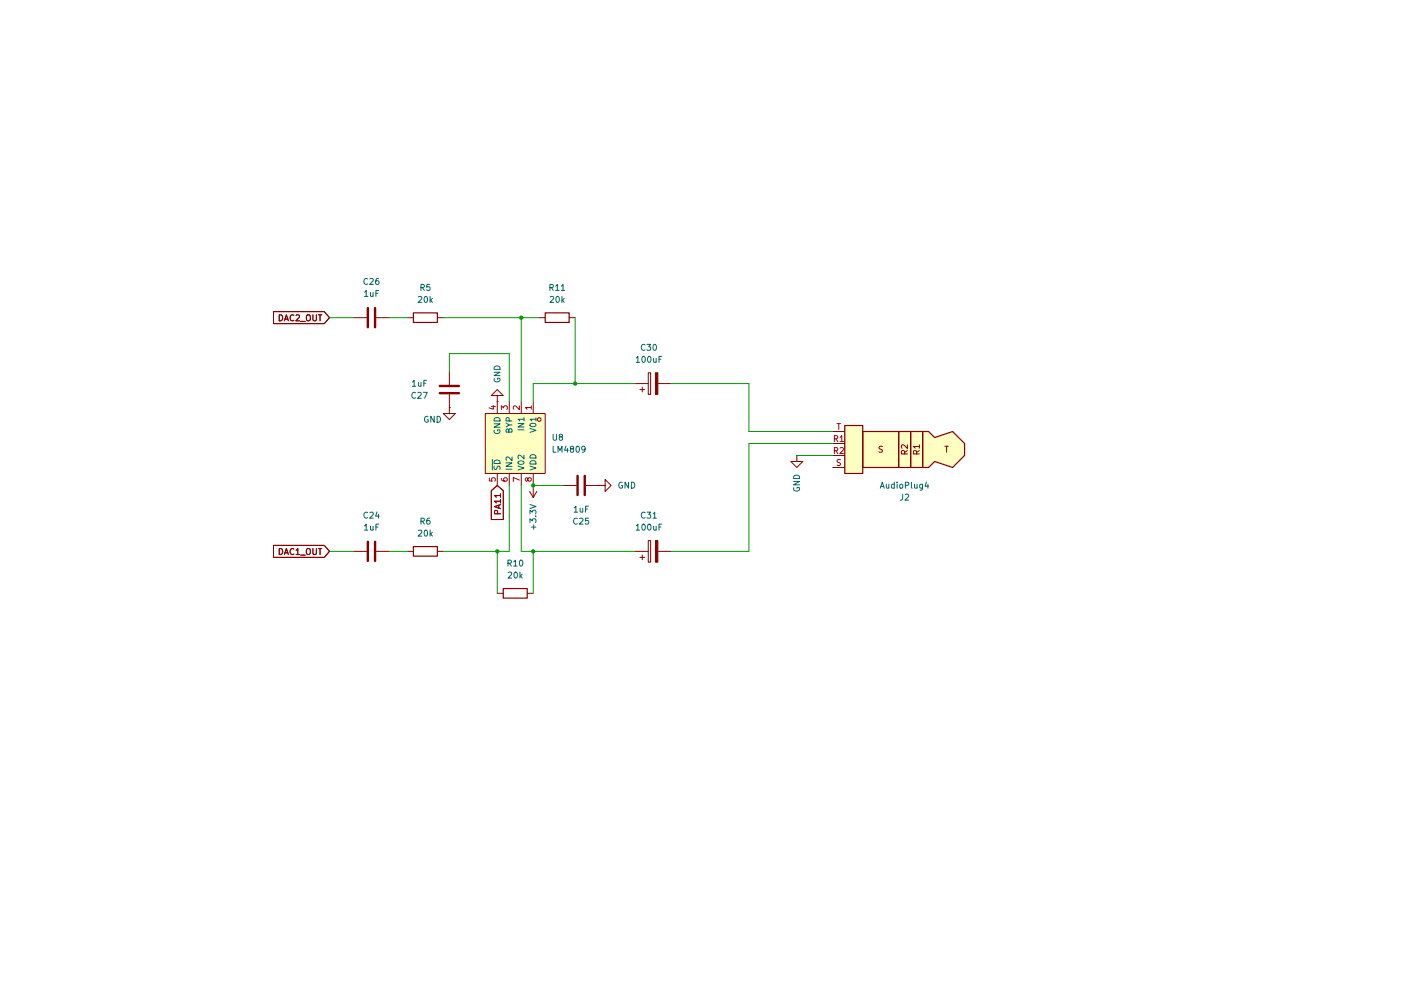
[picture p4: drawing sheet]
(kicad_sch
 (version 20250114)
 (generator "eeschema")
 (generator_version "9.0")
 (paper "A4")
 (lib_symbols
  (symbol "Connector_Audio:AudioPlug4" (exclude_from_sim no) (in_bom yes) (on_board yes)
   (property "Reference" "J" (at 10.16 5.08 0) (effects (font (size 1.27 1.27))))
   (property "Value" "AudioPlug4" (at 11.43 -7.62 0) (effects (font (size 1.27 1.27))))
   (property "Footprint" "" (at 8.89 -2.54 0) (effects (font (size 1.27 1.27)) (hide yes)))
   (property "Datasheet" "~" (at 8.89 -2.54 0) (effects (font (size 1.27 1.27)) (hide yes)))
   (property "Description" "Audio Jack, 4 Poles (Stereo / TRRS)" (at 0 0 0) (effects (font (size 1.27 1.27)) (hide yes)))
   (symbol "AudioPlug4_0_0"
    (text "T" (at -8.89 -1.27 0) (effects (font (size 1.27 1.27))))
    (text "R1" (at -2.54 -1.27 900) (effects (font (size 1.27 1.27))))
    (text "R2" (at 0 -1.27 900) (effects (font (size 1.27 1.27))))
    (text "S" (at 5.08 -1.27 0) (effects (font (size 1.27 1.27)))))
   (symbol "AudioPlug4_0_1"
    (polyline (pts (xy -3.81 2.54) (xy -5.08 2.54) (xy -6.35 1.27) (xy -10.16 2.54) (xy -12.7 0) (xy -12.7 -2.54) (xy -10.16 -5.08) (xy -6.35 -3.81) (xy -5.08 -5.08) (xy -3.81 -5.08) (xy -3.81 2.54)) (stroke (width 0.254) (type default)) (fill (type background)))
    (rectangle (start -1.27 2.54) (end -3.81 -5.08) (stroke (width 0.254) (type default)) (fill (type background)))
    (rectangle (start 1.27 2.54) (end -1.27 -5.08) (stroke (width 0.254) (type default)) (fill (type background)))
    (rectangle (start 1.27 2.54) (end 8.89 -5.08) (stroke (width 0.254) (type default)) (fill (type background)))
    (rectangle (start 12.7 3.81) (end 8.89 -6.35) (stroke (width 0.254) (type default)) (fill (type background))))
   (symbol "AudioPlug4_1_1"
    (pin passive line (at 15.24 2.54 180) (length 2.54) (name "~" (effects (font (size 1.27 1.27)))) (number "S" (effects (font (size 1.27 1.27)))))
    (pin passive line (at 15.24 0 180) (length 2.54) (name "~" (effects (font (size 1.27 1.27)))) (number "R2" (effects (font (size 1.27 1.27)))))
    (pin passive line (at 15.24 -2.54 180) (length 2.54) (name "~" (effects (font (size 1.27 1.27)))) (number "R1" (effects (font (size 1.27 1.27)))))
    (pin passive line (at 15.24 -5.08 180) (length 2.54) (name "~" (effects (font (size 1.27 1.27)))) (number "T" (effects (font (size 1.27 1.27))))))
   (embedded_fonts no))
  (symbol "Device:C"
   (pin_numbers (hide yes))
   (pin_names
    (offset 0.254)) (exclude_from_sim no) (in_bom yes) (on_board yes)
   (property "Reference" "C" (at 0.635 2.54 0) (effects (font (size 1.27 1.27)) (justify left)))
   (property "Value" "C" (at 0.635 -2.54 0) (effects (font (size 1.27 1.27)) (justify left)))
   (property "Footprint" "" (at 0.9652 -3.81 0) (effects (font (size 1.27 1.27)) (hide yes)))
   (property "Datasheet" "~" (at 0 0 0) (effects (font (size 1.27 1.27)) (hide yes)))
   (property "Description" "Unpolarized capacitor" (at 0 0 0) (effects (font (size 1.27 1.27)) (hide yes)))
   (symbol "C_0_1"
    (polyline (pts (xy -2.032 0.762) (xy 2.032 0.762)) (stroke (width 0.508) (type default)) (fill (type none)))
    (polyline (pts (xy -2.032 -0.762) (xy 2.032 -0.762)) (stroke (width 0.508) (type default)) (fill (type none))))
   (symbol "C_1_1"
    (pin passive line (at 0 3.81 270) (length 2.794) (name "~" (effects (font (size 1.27 1.27)))) (number "1" (effects (font (size 1.27 1.27)))))
    (pin passive line (at 0 -3.81 90) (length 2.794) (name "~" (effects (font (size 1.27 1.27)))) (number "2" (effects (font (size 1.27 1.27))))))
   (embedded_fonts no))
  (symbol "Device:C_Polarized"
   (pin_numbers (hide yes))
   (pin_names
    (offset 0.254)) (exclude_from_sim no) (in_bom yes) (on_board yes)
   (property "Reference" "C" (at 0.635 2.54 0) (effects (font (size 1.27 1.27)) (justify left)))
   (property "Value" "C_Polarized" (at 0.635 -2.54 0) (effects (font (size 1.27 1.27)) (justify left)))
   (property "Footprint" "" (at 0.9652 -3.81 0) (effects (font (size 1.27 1.27)) (hide yes)))
   (property "Datasheet" "~" (at 0 0 0) (effects (font (size 1.27 1.27)) (hide yes)))
   (property "Description" "Polarized capacitor" (at 0 0 0) (effects (font (size 1.27 1.27)) (hide yes)))
   (symbol "C_Polarized_0_1"
    (rectangle (start -2.286 0.508) (end 2.286 1.016) (stroke (width 0) (type default)) (fill (type none)))
    (polyline (pts (xy -1.778 2.286) (xy -0.762 2.286)) (stroke (width 0) (type default)) (fill (type none)))
    (polyline (pts (xy -1.27 2.794) (xy -1.27 1.778)) (stroke (width 0) (type default)) (fill (type none)))
    (rectangle (start 2.286 -0.508) (end -2.286 -1.016) (stroke (width 0) (type default)) (fill (type outline))))
   (symbol "C_Polarized_1_1"
    (pin passive line (at 0 3.81 270) (length 2.794) (name "~" (effects (font (size 1.27 1.27)))) (number "1" (effects (font (size 1.27 1.27)))))
    (pin passive line (at 0 -3.81 90) (length 2.794) (name "~" (effects (font (size 1.27 1.27)))) (number "2" (effects (font (size 1.27 1.27))))))
   (embedded_fonts no))
  (symbol "Device:R"
   (pin_numbers (hide yes))
   (pin_names
    (offset 0)) (exclude_from_sim no) (in_bom yes) (on_board yes)
   (property "Reference" "R" (at 2.032 0 90) (effects (font (size 1.27 1.27))))
   (property "Value" "R" (at 0 0 90) (effects (font (size 1.27 1.27))))
   (property "Footprint" "" (at -1.778 0 90) (effects (font (size 1.27 1.27)) (hide yes)))
   (property "Datasheet" "~" (at 0 0 0) (effects (font (size 1.27 1.27)) (hide yes)))
   (property "Description" "Resistor" (at 0 0 0) (effects (font (size 1.27 1.27)) (hide yes)))
   (symbol "R_0_1"
    (rectangle (start -1.016 -2.54) (end 1.016 2.54) (stroke (width 0.254) (type default)) (fill (type none))))
   (symbol "R_1_1"
    (pin passive line (at 0 3.81 270) (length 1.27) (name "~" (effects (font (size 1.27 1.27)))) (number "1" (effects (font (size 1.27 1.27)))))
    (pin passive line (at 0 -3.81 90) (length 1.27) (name "~" (effects (font (size 1.27 1.27)))) (number "2" (effects (font (size 1.27 1.27))))))
   (embedded_fonts no))
  (symbol "easyeda:LM4809" (exclude_from_sim no) (in_bom yes) (on_board yes)
   (property "Reference" "U" (at 0 8.89 0) (effects (font (size 1.27 1.27))))
   (property "Value" "LM4809" (at 0 -8.89 0) (effects (font (size 1.27 1.27))))
   (property "Footprint" "easyeda:MSOP-8_L3.0-W3.0-P0.65-LS4.9-BL" (at 0 -11.43 0) (effects (font (size 1.27 1.27)) (hide yes)))
   (property "Datasheet" "" (at 0 0 0) (effects (font (size 1.27 1.27)) (hide yes)))
   (property "Description" "" (at 0 0 0) (effects (font (size 1.27 1.27)) (hide yes)))
   (property "LCSC Part" "C5125075" (at 0 -13.97 0) (effects (font (size 1.27 1.27)) (hide yes)))
   (symbol "LM4809_0_1"
    (rectangle (start -6.35 6.35) (end 6.35 -6.35) (stroke (width 0) (type default)) (fill (type background)))
    (circle (center -5.08 5.08) (radius 0.38) (stroke (width 0) (type default)) (fill (type none)))
    (pin unspecified line (at -8.89 3.81 0) (length 2.54) (name "V01" (effects (font (size 1.27 1.27)))) (number "1" (effects (font (size 1.27 1.27)))))
    (pin unspecified line (at -8.89 1.27 0) (length 2.54) (name "IN1" (effects (font (size 1.27 1.27)))) (number "2" (effects (font (size 1.27 1.27)))))
    (pin unspecified line (at -8.89 -1.27 0) (length 2.54) (name "BYP" (effects (font (size 1.27 1.27)))) (number "3" (effects (font (size 1.27 1.27)))))
    (pin unspecified line (at -8.89 -3.81 0) (length 2.54) (name "GND" (effects (font (size 1.27 1.27)))) (number "4" (effects (font (size 1.27 1.27)))))
    (pin unspecified line (at 8.89 3.81 180) (length 2.54) (name "VDD" (effects (font (size 1.27 1.27)))) (number "8" (effects (font (size 1.27 1.27)))))
    (pin unspecified line (at 8.89 1.27 180) (length 2.54) (name "V02" (effects (font (size 1.27 1.27)))) (number "7" (effects (font (size 1.27 1.27)))))
    (pin unspecified line (at 8.89 -1.27 180) (length 2.54) (name "IN2" (effects (font (size 1.27 1.27)))) (number "6" (effects (font (size 1.27 1.27)))))
    (pin unspecified line (at 8.89 -3.81 180) (length 2.54) (name "~{SD}" (effects (font (size 1.27 1.27)))) (number "5" (effects (font (size 1.27 1.27))))))
   (embedded_fonts no))
  (symbol "power:+3.3V"
   (power)
   (pin_numbers (hide yes))
   (pin_names
    (offset 0) (hide yes)) (exclude_from_sim no) (in_bom yes) (on_board yes)
   (property "Reference" "#PWR" (at 0 -3.81 0) (effects (font (size 1.27 1.27)) (hide yes)))
   (property "Value" "+3.3V" (at 0 3.556 0) (effects (font (size 1.27 1.27))))
   (property "Footprint" "" (at 0 0 0) (effects (font (size 1.27 1.27)) (hide yes)))
   (property "Datasheet" "" (at 0 0 0) (effects (font (size 1.27 1.27)) (hide yes)))
   (property "Description" "Power symbol creates a global label with name \"+3.3V\"" (at 0 0 0) (effects (font (size 1.27 1.27)) (hide yes)))
   (symbol "+3.3V_0_1"
    (polyline (pts (xy -0.762 1.27) (xy 0 2.54)) (stroke (width 0) (type default)) (fill (type none)))
    (polyline (pts (xy 0 2.54) (xy 0.762 1.27)) (stroke (width 0) (type default)) (fill (type none)))
    (polyline (pts (xy 0 0) (xy 0 2.54)) (stroke (width 0) (type default)) (fill (type none))))
   (symbol "+3.3V_1_1"
    (pin power_in line (at 0 0 90) (length 0) (name "~" (effects (font (size 1.27 1.27)))) (number "1" (effects (font (size 1.27 1.27))))))
   (embedded_fonts no))
  (symbol "power:GND"
   (power)
   (pin_numbers (hide yes))
   (pin_names
    (offset 0) (hide yes)) (exclude_from_sim no) (in_bom yes) (on_board yes)
   (property "Reference" "#PWR" (at 0 -6.35 0) (effects (font (size 1.27 1.27)) (hide yes)))
   (property "Value" "GND" (at 0 -3.81 0) (effects (font (size 1.27 1.27))))
   (property "Footprint" "" (at 0 0 0) (effects (font (size 1.27 1.27)) (hide yes)))
   (property "Datasheet" "" (at 0 0 0) (effects (font (size 1.27 1.27)) (hide yes)))
   (property "Description" "Power symbol creates a global label with name \"GND\" , ground" (at 0 0 0) (effects (font (size 1.27 1.27)) (hide yes)))
   (symbol "GND_0_1"
    (polyline (pts (xy 0 0) (xy 0 -1.27) (xy 1.27 -1.27) (xy 0 -2.54) (xy -1.27 -1.27) (xy 0 -1.27)) (stroke (width 0) (type default)) (fill (type none))))
   (symbol "GND_1_1"
    (pin power_in line (at 0 0 270) (length 0) (name "~" (effects (font (size 1.27 1.27)))) (number "1" (effects (font (size 1.27 1.27))))))
   (embedded_fonts no)))
 (junction
  (at 121.92 81.28)
  (diameter 0)
  (color 0 0 0 0))
 (junction
  (at 113.03 116.84)
  (diameter 0)
  (color 0 0 0 0))
 (junction
  (at 110.49 67.31)
  (diameter 0)
  (color 0 0 0 0))
 (junction
  (at 113.03 102.87)
  (diameter 0)
  (color 0 0 0 0))
 (junction
  (at 105.41 116.84)
  (diameter 0)
  (color 0 0 0 0))
 (wire
  (pts (xy 113.03 81.28) (xy 113.03 85.09))
  (stroke (width 0) (type default)))
 (wire
  (pts (xy 95.25 78.74) (xy 95.25 74.93))
  (stroke (width 0) (type default)))
 (wire
  (pts (xy 93.98 67.31) (xy 110.49 67.31))
  (stroke (width 0) (type default)))
 (wire
  (pts (xy 74.93 116.84) (xy 69.85 116.84))
  (stroke (width 0) (type default)))
 (wire
  (pts (xy 158.75 116.84) (xy 158.75 93.98))
  (stroke (width 0) (type default)))
 (wire
  (pts (xy 142.24 81.28) (xy 158.75 81.28))
  (stroke (width 0) (type default)))
 (wire
  (pts (xy 110.49 67.31) (xy 114.3 67.31))
  (stroke (width 0) (type default)))
 (wire
  (pts (xy 113.03 81.28) (xy 121.92 81.28))
  (stroke (width 0) (type default)))
 (wire
  (pts (xy 107.95 102.87) (xy 107.95 116.84))
  (stroke (width 0) (type default)))
 (wire
  (pts (xy 95.25 74.93) (xy 107.95 74.93))
  (stroke (width 0) (type default)))
 (wire
  (pts (xy 105.41 116.84) (xy 105.41 125.73))
  (stroke (width 0) (type default)))
 (wire
  (pts (xy 107.95 116.84) (xy 105.41 116.84))
  (stroke (width 0) (type default)))
 (wire
  (pts (xy 86.36 67.31) (xy 82.55 67.31))
  (stroke (width 0) (type default)))
 (wire
  (pts (xy 121.92 81.28) (xy 134.62 81.28))
  (stroke (width 0) (type default)))
 (wire
  (pts (xy 168.91 96.52) (xy 176.53 96.52))
  (stroke (width 0) (type default)))
 (wire
  (pts (xy 110.49 102.87) (xy 110.49 116.84))
  (stroke (width 0) (type default)))
 (wire
  (pts (xy 113.03 116.84) (xy 110.49 116.84))
  (stroke (width 0) (type default)))
 (wire
  (pts (xy 158.75 81.28) (xy 158.75 91.44))
  (stroke (width 0) (type default)))
 (wire
  (pts (xy 105.41 116.84) (xy 93.98 116.84))
  (stroke (width 0) (type default)))
 (wire
  (pts (xy 119.38 102.87) (xy 113.03 102.87))
  (stroke (width 0) (type default)))
 (wire
  (pts (xy 107.95 74.93) (xy 107.95 85.09))
  (stroke (width 0) (type default)))
 (wire
  (pts (xy 158.75 91.44) (xy 176.53 91.44))
  (stroke (width 0) (type default)))
 (wire
  (pts (xy 110.49 67.31) (xy 110.49 85.09))
  (stroke (width 0) (type default)))
 (wire
  (pts (xy 121.92 67.31) (xy 121.92 81.28))
  (stroke (width 0) (type default)))
 (wire
  (pts (xy 74.93 67.31) (xy 69.85 67.31))
  (stroke (width 0) (type default)))
 (wire
  (pts (xy 158.75 93.98) (xy 176.53 93.98))
  (stroke (width 0) (type default)))
 (wire
  (pts (xy 134.62 116.84) (xy 113.03 116.84))
  (stroke (width 0) (type default)))
 (wire
  (pts (xy 142.24 116.84) (xy 158.75 116.84))
  (stroke (width 0) (type default)))
 (wire
  (pts (xy 113.03 116.84) (xy 113.03 125.73))
  (stroke (width 0) (type default)))
 (wire
  (pts (xy 82.55 116.84) (xy 86.36 116.84))
  (stroke (width 0) (type default)))
 (global_label "DAC2_OUT"
  (shape input)
  (at 69.85 67.31 180)
  (fields_autoplaced yes)
  (effects (font (size 1.27 1.27)) (justify right))
  (property "Intersheetrefs" "${INTERSHEET_REFS}" (at 57.4305 67.31 0) (effects (font (size 1.27 1.27)) (justify right) (hide yes))))
 (global_label "DAC1_OUT"
  (shape input)
  (at 69.85 116.84 180)
  (fields_autoplaced yes)
  (effects (font (size 1.27 1.27)) (justify right))
  (property "Intersheetrefs" "${INTERSHEET_REFS}" (at 57.4305 116.84 0) (effects (font (size 1.27 1.27)) (justify right) (hide yes))))
 (symbol
  (lib_id "power:GND")
  (at 127 102.87 90)
  (unit 1)
  (exclude_from_sim no)
  (in_bom yes)
  (on_board yes)
  (dnp no)
  (fields_autoplaced yes)
  (property "Reference" "#PWR036" (at 133.35 102.87 0) (effects (font (size 1.27 1.27)) (hide yes)))
  (property "Value" "GND" (at 130.81 102.8701 90) (effects (font (size 1.27 1.27)) (justify right)))
  (property "Footprint" "" (at 127 102.87 0) (effects (font (size 1.27 1.27)) (hide yes)))
  (property "Datasheet" "" (at 127 102.87 0) (effects (font (size 1.27 1.27)) (hide yes)))
  (property "Description" "Power symbol creates a global label with name \"GND\" , ground" (at 127 102.87 0) (effects (font (size 1.27 1.27)) (hide yes)))
  (pin "1")
  (instances (project "audio" (path "" (reference "#PWR?") (unit 1))) (project "hfsdr" (path "" (reference "#PWR036") (unit 1)))))
 (symbol
  (lib_id "Device:C")
  (at 78.74 116.84 270)
  (mirror x)
  (unit 1)
  (exclude_from_sim no)
  (in_bom yes)
  (on_board yes)
  (dnp no)
  (property "Reference" "C24" (at 78.74 109.22 90) (effects (font (size 1.27 1.27))))
  (property "Value" "1uF" (at 78.74 111.76 90) (effects (font (size 1.27 1.27))))
  (property "Footprint" "Capacitor_SMD:C_0805_2012Metric_Pad1.18x1.45mm_HandSolder" (at 74.93 115.8748 0) (effects (font (size 1.27 1.27)) (hide yes)))
  (property "Datasheet" "~" (at 78.74 116.84 0) (effects (font (size 1.27 1.27)) (hide yes)))
  (property "Description" "Unpolarized capacitor" (at 78.74 116.84 0) (effects (font (size 1.27 1.27)) (hide yes)))
  (pin "2")
  (pin "1")
  (instances (project "audio" (path "" (reference "C?") (unit 1))) (project "hfsdr" (path "" (reference "C24") (unit 1)))))
 (symbol
  (lib_id "power:GND")
  (at 168.91 96.52 0)
  (mirror y)
  (unit 1)
  (exclude_from_sim no)
  (in_bom yes)
  (on_board yes)
  (dnp no)
  (property "Reference" "#PWR037" (at 168.91 102.87 0) (effects (font (size 1.27 1.27)) (hide yes)))
  (property "Value" "GND" (at 168.9101 100.33 90) (effects (font (size 1.27 1.27)) (justify right)))
  (property "Footprint" "" (at 168.91 96.52 0) (effects (font (size 1.27 1.27)) (hide yes)))
  (property "Datasheet" "" (at 168.91 96.52 0) (effects (font (size 1.27 1.27)) (hide yes)))
  (property "Description" "Power symbol creates a global label with name \"GND\" , ground" (at 168.91 96.52 0) (effects (font (size 1.27 1.27)) (hide yes)))
  (pin "1")
  (instances (project "audio" (path "" (reference "#PWR?") (unit 1))) (project "hfsdr" (path "" (reference "#PWR037") (unit 1)))))
 (symbol
  (lib_id "Device:C")
  (at 78.74 67.31 270)
  (mirror x)
  (unit 1)
  (exclude_from_sim no)
  (in_bom yes)
  (on_board yes)
  (dnp no)
  (property "Reference" "C26" (at 78.74 59.69 90) (effects (font (size 1.27 1.27))))
  (property "Value" "1uF" (at 78.74 62.23 90) (effects (font (size 1.27 1.27))))
  (property "Footprint" "Capacitor_SMD:C_0805_2012Metric_Pad1.18x1.45mm_HandSolder" (at 74.93 66.3448 0) (effects (font (size 1.27 1.27)) (hide yes)))
  (property "Datasheet" "~" (at 78.74 67.31 0) (effects (font (size 1.27 1.27)) (hide yes)))
  (property "Description" "Unpolarized capacitor" (at 78.74 67.31 0) (effects (font (size 1.27 1.27)) (hide yes)))
  (pin "2")
  (pin "1")
  (instances (project "audio" (path "" (reference "C?") (unit 1))) (project "hfsdr" (path "" (reference "C26") (unit 1)))))
 (symbol
  (lib_id "Device:R")
  (at 109.22 125.73 90)
  (unit 1)
  (exclude_from_sim no)
  (in_bom yes)
  (on_board yes)
  (dnp no)
  (fields_autoplaced yes)
  (property "Reference" "R10" (at 109.22 119.38 90) (effects (font (size 1.27 1.27))))
  (property "Value" "20k" (at 109.22 121.92 90) (effects (font (size 1.27 1.27))))
  (property "Footprint" "Resistor_SMD:R_0805_2012Metric_Pad1.20x1.40mm_HandSolder" (at 109.22 127.508 90) (effects (font (size 1.27 1.27)) (hide yes)))
  (property "Datasheet" "~" (at 109.22 125.73 0) (effects (font (size 1.27 1.27)) (hide yes)))
  (property "Description" "Resistor" (at 109.22 125.73 0) (effects (font (size 1.27 1.27)) (hide yes)))
  (pin "2")
  (pin "1")
  (instances (project "audio" (path "" (reference "R?") (unit 1))) (project "hfsdr" (path "" (reference "R10") (unit 1)))))
 (symbol
  (lib_id "Connector_Audio:AudioPlug4")
  (at 191.77 96.52 180)
  (unit 1)
  (exclude_from_sim no)
  (in_bom yes)
  (on_board yes)
  (dnp no)
  (property "Reference" "J2" (at 191.77 105.41 0) (effects (font (size 1.27 1.27))))
  (property "Value" "AudioPlug4" (at 191.77 102.87 0) (effects (font (size 1.27 1.27))))
  (property "Footprint" "Connector_Audio:Jack_3.5mm_KoreanHropartsElec_PJ-320D-4A_Horizontal" (at 182.88 93.98 0) (effects (font (size 1.27 1.27)) (hide yes)))
  (property "Datasheet" "~" (at 182.88 93.98 0) (effects (font (size 1.27 1.27)) (hide yes)))
  (property "Description" "Audio Jack, 4 Poles (Stereo / TRRS)" (at 191.77 96.52 0) (effects (font (size 1.27 1.27)) (hide yes)))
  (pin "T")
  (pin "R1")
  (pin "S")
  (pin "R2")
  (instances (project "hfsdr" (path "" (reference "J2") (unit 1)))))
 (symbol
  (lib_id "power:GND")
  (at 105.41 85.09 180)
  (unit 1)
  (exclude_from_sim no)
  (in_bom yes)
  (on_board yes)
  (dnp no)
  (fields_autoplaced yes)
  (property "Reference" "#PWR038" (at 105.41 78.74 0) (effects (font (size 1.27 1.27)) (hide yes)))
  (property "Value" "GND" (at 105.4101 81.28 90) (effects (font (size 1.27 1.27)) (justify right)))
  (property "Footprint" "" (at 105.41 85.09 0) (effects (font (size 1.27 1.27)) (hide yes)))
  (property "Datasheet" "" (at 105.41 85.09 0) (effects (font (size 1.27 1.27)) (hide yes)))
  (property "Description" "Power symbol creates a global label with name \"GND\" , ground" (at 105.41 85.09 0) (effects (font (size 1.27 1.27)) (hide yes)))
  (pin "1")
  (instances (project "audio" (path "" (reference "#PWR?") (unit 1))) (project "hfsdr" (path "" (reference "#PWR038") (unit 1)))))
 (symbol
  (lib_id "Device:C")
  (at 123.19 102.87 270)
  (unit 1)
  (exclude_from_sim no)
  (in_bom yes)
  (on_board yes)
  (dnp no)
  (fields_autoplaced yes)
  (property "Reference" "C25" (at 123.19 110.49 90) (effects (font (size 1.27 1.27))))
  (property "Value" "1uF" (at 123.19 107.95 90) (effects (font (size 1.27 1.27))))
  (property "Footprint" "Capacitor_SMD:C_0805_2012Metric_Pad1.18x1.45mm_HandSolder" (at 119.38 103.8352 0) (effects (font (size 1.27 1.27)) (hide yes)))
  (property "Datasheet" "~" (at 123.19 102.87 0) (effects (font (size 1.27 1.27)) (hide yes)))
  (property "Description" "Unpolarized capacitor" (at 123.19 102.87 0) (effects (font (size 1.27 1.27)) (hide yes)))
  (pin "2")
  (pin "1")
  (instances (project "audio" (path "" (reference "C?") (unit 1))) (project "hfsdr" (path "" (reference "C25") (unit 1)))))
 (symbol
  (lib_id "Device:C_Polarized")
  (at 138.43 81.28 90)
  (unit 1)
  (exclude_from_sim no)
  (in_bom yes)
  (on_board yes)
  (dnp no)
  (fields_autoplaced yes)
  (property "Reference" "C30" (at 137.541 73.66 90) (effects (font (size 1.27 1.27))))
  (property "Value" "100uF" (at 137.541 76.2 90) (effects (font (size 1.27 1.27))))
  (property "Footprint" "Capacitor_Tantalum_SMD:CP_EIA-3528-15_AVX-H_HandSolder" (at 142.24 80.3148 0) (effects (font (size 1.27 1.27)) (hide yes)))
  (property "Datasheet" "~" (at 138.43 81.28 0) (effects (font (size 1.27 1.27)) (hide yes)))
  (property "Description" "Polarized capacitor" (at 138.43 81.28 0) (effects (font (size 1.27 1.27)) (hide yes)))
  (pin "1")
  (pin "2")
  (instances (project "audio" (path "" (reference "C?") (unit 1))) (project "" (path "" (reference "C30") (unit 1)))))
 (symbol
  (lib_id "Device:C_Polarized")
  (at 138.43 116.84 90)
  (unit 1)
  (exclude_from_sim no)
  (in_bom yes)
  (on_board yes)
  (dnp no)
  (fields_autoplaced yes)
  (property "Reference" "C31" (at 137.541 109.22 90) (effects (font (size 1.27 1.27))))
  (property "Value" "100uF" (at 137.541 111.76 90) (effects (font (size 1.27 1.27))))
  (property "Footprint" "Capacitor_Tantalum_SMD:CP_EIA-3528-15_AVX-H_HandSolder" (at 142.24 115.8748 0) (effects (font (size 1.27 1.27)) (hide yes)))
  (property "Datasheet" "~" (at 138.43 116.84 0) (effects (font (size 1.27 1.27)) (hide yes)))
  (property "Description" "Polarized capacitor" (at 138.43 116.84 0) (effects (font (size 1.27 1.27)) (hide yes)))
  (pin "1")
  (pin "2")
  (instances (project "audio" (path "" (reference "C?") (unit 1))) (project "hfsdr" (path "" (reference "C31") (unit 1)))))
 (symbol
  (lib_id "Device:C")
  (at 95.25 82.55 0)
  (mirror y)
  (unit 1)
  (exclude_from_sim no)
  (in_bom yes)
  (on_board yes)
  (dnp no)
  (property "Reference" "C27" (at 88.9 83.82 0) (effects (font (size 1.27 1.27))))
  (property "Value" "1uF" (at 88.9 81.28 0) (effects (font (size 1.27 1.27))))
  (property "Footprint" "Capacitor_SMD:C_0805_2012Metric_Pad1.18x1.45mm_HandSolder" (at 94.2848 86.36 0) (effects (font (size 1.27 1.27)) (hide yes)))
  (property "Datasheet" "~" (at 95.25 82.55 0) (effects (font (size 1.27 1.27)) (hide yes)))
  (property "Description" "Unpolarized capacitor" (at 95.25 82.55 0) (effects (font (size 1.27 1.27)) (hide yes)))
  (pin "2")
  (pin "1")
  (instances (project "audio" (path "" (reference "C?") (unit 1))) (project "hfsdr" (path "" (reference "C27") (unit 1)))))
 (symbol
  (lib_id "Device:R")
  (at 118.11 67.31 90)
  (unit 1)
  (exclude_from_sim no)
  (in_bom yes)
  (on_board yes)
  (dnp no)
  (fields_autoplaced yes)
  (property "Reference" "R11" (at 118.11 60.96 90) (effects (font (size 1.27 1.27))))
  (property "Value" "20k" (at 118.11 63.5 90) (effects (font (size 1.27 1.27))))
  (property "Footprint" "Resistor_SMD:R_0805_2012Metric_Pad1.20x1.40mm_HandSolder" (at 118.11 69.088 90) (effects (font (size 1.27 1.27)) (hide yes)))
  (property "Datasheet" "~" (at 118.11 67.31 0) (effects (font (size 1.27 1.27)) (hide yes)))
  (property "Description" "Resistor" (at 118.11 67.31 0) (effects (font (size 1.27 1.27)) (hide yes)))
  (pin "2")
  (pin "1")
  (instances (project "audio" (path "" (reference "R?") (unit 1))) (project "hfsdr" (path "" (reference "R11") (unit 1)))))
 (symbol
  (lib_id "power:GND")
  (at 95.25 86.36 0)
  (unit 1)
  (exclude_from_sim no)
  (in_bom yes)
  (on_board yes)
  (dnp no)
  (property "Reference" "#PWR040" (at 95.25 92.71 0) (effects (font (size 1.27 1.27)) (hide yes)))
  (property "Value" "GND" (at 93.726 88.9 0) (effects (font (size 1.27 1.27)) (justify right)))
  (property "Footprint" "" (at 95.25 86.36 0) (effects (font (size 1.27 1.27)) (hide yes)))
  (property "Datasheet" "" (at 95.25 86.36 0) (effects (font (size 1.27 1.27)) (hide yes)))
  (property "Description" "Power symbol creates a global label with name \"GND\" , ground" (at 95.25 86.36 0) (effects (font (size 1.27 1.27)) (hide yes)))
  (pin "1")
  (instances (project "audio" (path "" (reference "#PWR?") (unit 1))) (project "hfsdr" (path "" (reference "#PWR040") (unit 1)))))
 (symbol
  (lib_id "easyeda:LM4809")
  (at 109.22 93.98 270)
  (unit 1)
  (exclude_from_sim no)
  (in_bom yes)
  (on_board yes)
  (dnp no)
  (fields_autoplaced yes)
  (property "Reference" "U8" (at 116.84 92.7099 90) (effects (font (size 1.27 1.27)) (justify left)))
  (property "Value" "LM4809" (at 116.84 95.2499 90) (effects (font (size 1.27 1.27)) (justify left)))
  (property "Footprint" "easyeda:MSOP-8_L3.0-W3.0-P0.65-LS4.9-BL" (at 97.79 93.98 0) (effects (font (size 1.27 1.27)) (hide yes)))
  (property "Datasheet" "" (at 109.22 93.98 0) (effects (font (size 1.27 1.27)) (hide yes)))
  (property "Description" "" (at 109.22 93.98 0) (effects (font (size 1.27 1.27)) (hide yes)))
  (property "LCSC Part" "C5125075" (at 95.25 93.98 0) (effects (font (size 1.27 1.27)) (hide yes)))
  (pin "1")
  (pin "2")
  (pin "3")
  (pin "4")
  (pin "8")
  (pin "7")
  (pin "6")
  (pin "5")
  (instances (project "audio" (path "" (reference "U?") (unit 1))) (project "" (path "" (reference "U8") (unit 1)))))
 (symbol
  (lib_id "power:+3.3V")
  (at 113.03 102.87 180)
  (unit 1)
  (exclude_from_sim no)
  (in_bom yes)
  (on_board yes)
  (dnp no)
  (fields_autoplaced yes)
  (property "Reference" "#PWR035" (at 113.03 99.06 0) (effects (font (size 1.27 1.27)) (hide yes)))
  (property "Value" "+3.3V" (at 113.0301 106.68 90) (effects (font (size 1.27 1.27)) (justify left)))
  (property "Footprint" "" (at 113.03 102.87 0) (effects (font (size 1.27 1.27)) (hide yes)))
  (property "Datasheet" "" (at 113.03 102.87 0) (effects (font (size 1.27 1.27)) (hide yes)))
  (property "Description" "Power symbol creates a global label with name \"+3.3V\"" (at 113.03 102.87 0) (effects (font (size 1.27 1.27)) (hide yes)))
  (pin "1")
  (instances (project "audio" (path "" (reference "#PWR?") (unit 1))) (project "hfsdr" (path "" (reference "#PWR035") (unit 1)))))
 (symbol
  (lib_id "Device:R")
  (at 90.17 67.31 90)
  (unit 1)
  (exclude_from_sim no)
  (in_bom yes)
  (on_board yes)
  (dnp no)
  (fields_autoplaced yes)
  (property "Reference" "R5" (at 90.17 60.96 90) (effects (font (size 1.27 1.27))))
  (property "Value" "20k" (at 90.17 63.5 90) (effects (font (size 1.27 1.27))))
  (property "Footprint" "Resistor_SMD:R_0805_2012Metric_Pad1.20x1.40mm_HandSolder" (at 90.17 69.088 90) (effects (font (size 1.27 1.27)) (hide yes)))
  (property "Datasheet" "~" (at 90.17 67.31 0) (effects (font (size 1.27 1.27)) (hide yes)))
  (property "Description" "Resistor" (at 90.17 67.31 0) (effects (font (size 1.27 1.27)) (hide yes)))
  (pin "2")
  (pin "1")
  (instances (project "audio" (path "" (reference "R?") (unit 1))) (project "hfsdr" (path "" (reference "R5") (unit 1)))))
 (symbol
  (lib_id "Device:R")
  (at 90.17 116.84 270)
  (unit 1)
  (exclude_from_sim no)
  (in_bom yes)
  (on_board yes)
  (dnp no)
  (fields_autoplaced yes)
  (property "Reference" "R6" (at 90.17 110.49 90) (effects (font (size 1.27 1.27))))
  (property "Value" "20k" (at 90.17 113.03 90) (effects (font (size 1.27 1.27))))
  (property "Footprint" "Resistor_SMD:R_0805_2012Metric_Pad1.20x1.40mm_HandSolder" (at 90.17 115.062 90) (effects (font (size 1.27 1.27)) (hide yes)))
  (property "Datasheet" "~" (at 90.17 116.84 0) (effects (font (size 1.27 1.27)) (hide yes)))
  (property "Description" "Resistor" (at 90.17 116.84 0) (effects (font (size 1.27 1.27)) (hide yes)))
  (pin "2")
  (pin "1")
  (instances (project "audio" (path "" (reference "R?") (unit 1))) (project "hfsdr" (path "" (reference "R6") (unit 1)))))
 (sheet_instances
  (path ""
   (page "1")))
 (embedded_fonts no))
